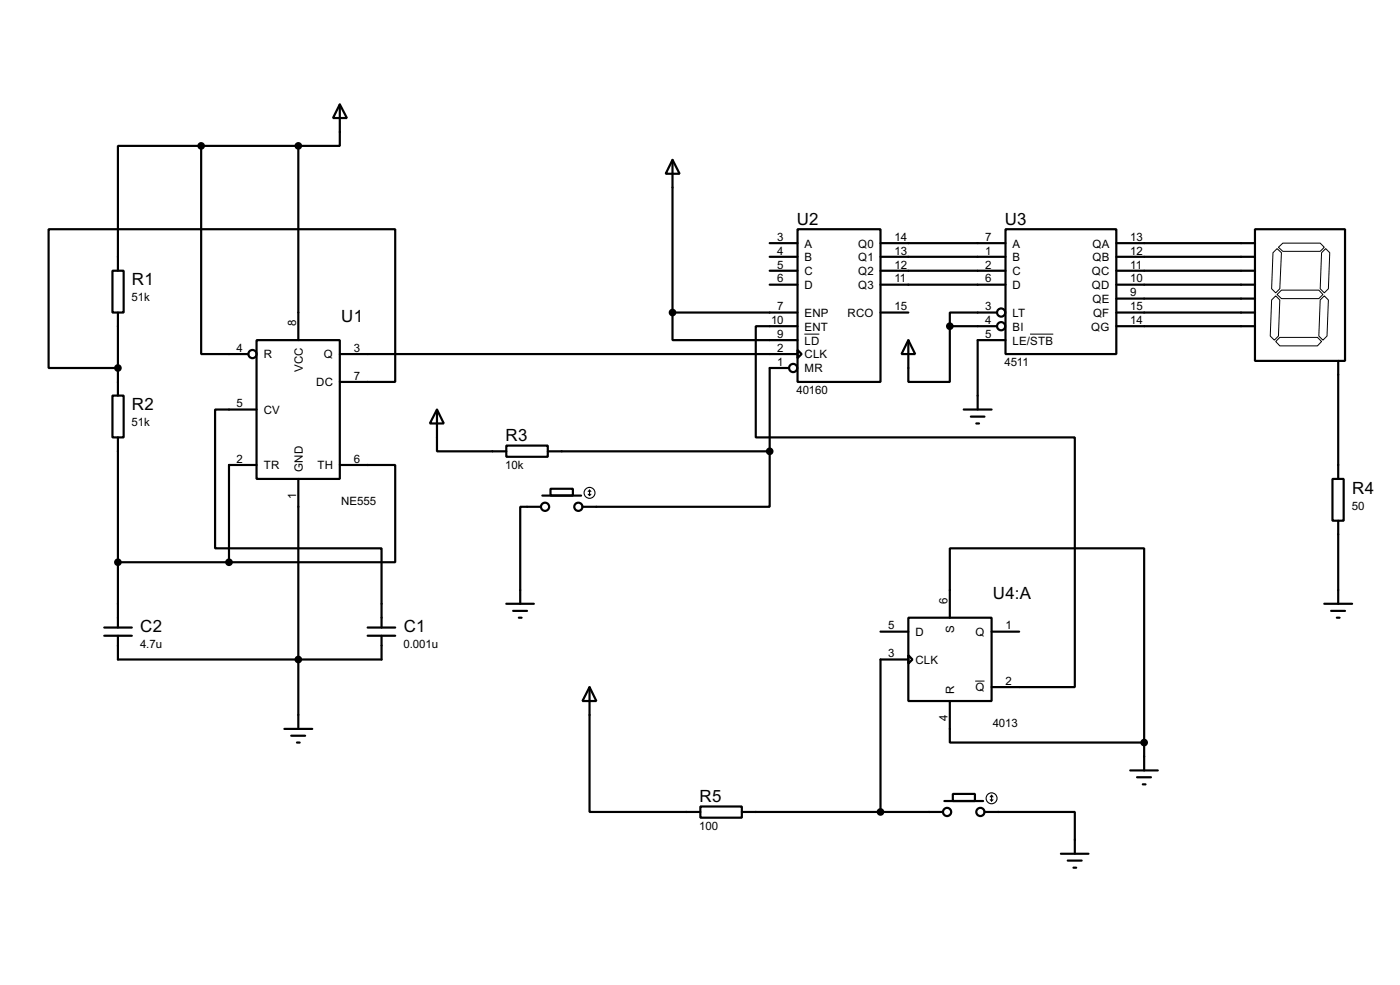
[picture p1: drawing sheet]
<svg xmlns="http://www.w3.org/2000/svg" width="256mm" height="180mm" viewBox="0 0 256 180" stroke-linecap="round" stroke-linejoin="round" font-family="sans-serif">
<g fill="none" stroke="#000" stroke-width=".4">
<path d="M62.3 19.1l1.3 2.5h-2.6zM62.3 19.1v7.6h-7.6M36.9 26.7h-15.3v22.9M36.9 26.7v38.1h8.6M36.9 26.7h17.8M54.7 26.7v35.6M123.2 29.3l1.3 2.5h-2.5zM123.2 29.3v27.9M20.6 49.6h2.1v7.6h-2.1zM21.6 57.2v15.2M123.2 57.2v5.1h22.9M123.2 57.2h22.9"/>
<path d="M141 44.5h5.1M141 47h5.1M141 49.6h5.1M141 52.1h5.1M146.1 42h15.2v27.9h-15.2zM146.1 59.7h-7.6v20.4h58.4v45.7h-15.2M161.3 57.2h5.1M161.3 44.5h22.9M161.3 47h22.9M161.3 49.6h22.9M161.3 52.1h22.9M174 59.7v10.2h-7.6v-7.6"/>
<path d="M174 59.7h8.7M182.7 57.2h-8.7v2.5M184.2 42h20.3v22.8h-20.3zM204.5 57.2h25.4M204.5 44.5h25.4M204.5 47h25.4M204.5 49.6h25.4M204.5 52.1h25.4M204.5 59.7h25.4M204.5 54.7h25.4M229.9 42h16.5v24.1h-16.5zM20.6 72.4h2.1v7.7h-2.1z"/>
<path d="M21.6 67.4h-12.7v-25.4h63.5v27.9h-10.1M47 62.3h15.3v25.4h-15.3zM47 75h-7.6v25.4h30.5v14.5M62.3 64.8h83.8M80.1 75l1.2 2.5h-2.5zM80.1 75v7.6h12.7M144.6 67.4h-3.6v15.2M146.1 64.1l.8 .7-.8 .8zM166.4 62.3l1.3 2.5h-2.5zM176.6 75h5.1M177.9 76.3h2.5M178.9 77.5h.5"/>
<path d="M184.2 62.3h-5.1v12.7M245.2 66.1v21.6M21.6 80.1v34.8M47 85.1h-5v17.8M54.7 87.7v45.7M62.3 85.1h10.1v17.8h-30.4M92.8 81.6h7.6v2h-7.6zM99.1 92.8h-3.8v17.7M99.4 90.7h7.1M100.4 82.6h40.6M100.9 89.5h4.1v1.2h-4.1zM141 82.6v10.2h-34.3"/>
<path d="M244.1 87.7h2.1v7.6h-2.1zM245.2 95.3v15.2M19.1 114.9h5.1M19.1 116.4h5.1M21.6 116.4v4.3h48.3v-4.3M21.6 102.9h20.4M67.4 114.9h5M67.4 116.4h5M92.8 110.5h5M94 111.8h2.6M95.1 113.1h.5M161.3 115.6h5.1"/>
<path d="M166.4 113.1h15.3v15.2h-15.3zM166.4 119.9l.8 .8-.8 .8zM174 113.1v-12.7h35.6v35.5M181.7 115.6h5M242.6 110.5h5.1M243.9 111.8h2.5M244.9 113.1h.5M52.1 133.4h5.1M53.4 134.7h2.5M54.4 135.9h.5M108 125.8l1.3 2.5h-2.6zM108 125.8v22.8h20.3"/>
<path d="M166.4 120.7h-5.1v27.9M174 128.3v7.6h35.6M209.6 135.9v5.1M128.3 147.6h7.6v2.1h-7.6zM135.9 148.6h36.9M173 146.6h7.1M174.6 145.3h4v1.3h-4zM180.4 148.6h16.5v7.7M194.4 156.3h5M195.6 157.5h2.6M196.7 158.8h.5M207.1 141h5"/>
<path d="M208.3 142.3h2.6M209.4 143.6h.5"/>
<circle cx="183.4" cy="57.2" r=".75"/>
<circle cx="183.4" cy="59.7" r=".75"/>
<circle cx="46.2" cy="64.8" r=".75"/>
<circle cx="145.3" cy="67.4" r=".75"/>
<circle cx="99.8" cy="92.8" r=".75"/>
<circle cx="105.9" cy="92.8" r=".75"/>
<circle cx="173.5" cy="148.6" r=".75"/>
<circle cx="179.6" cy="148.6" r=".75"/>
</g>
<g fill="#000" stroke="#000" stroke-width=".4">
<circle cx="36.8" cy="26.7" r=".5"/>
<circle cx="54.6" cy="26.7" r=".5"/>
<circle cx="123.2" cy="57.2" r=".5"/>
<circle cx="174" cy="59.7" r=".5"/>
<circle cx="21.6" cy="67.4" r=".5"/>
<circle cx="141" cy="82.6" r=".5"/>
<circle cx="21.6" cy="102.9" r=".5"/>
<circle cx="41.9" cy="102.9" r=".5"/>
<circle cx="54.6" cy="120.7" r=".5"/>
<circle cx="209.6" cy="135.9" r=".5"/>
<circle cx="161.3" cy="148.6" r=".5"/>
</g>
<path d="M233 54.9l.7-.7 .8 .7-.3 6.6-.7 .8-.8-.8zM233.2 46.3l.8-.8 .8 .8-.3 6.6-.8 .7-.7-.7zM234 53.9l.8-.8h6.8l.8 .8-.8 .8h-6.8zM234.2 45.3l.8-.8h6.9l.7 .8-.7 .7h-6.9zM241.9 54.9l.7-.7 .8 .7-.3 6.6-.7 .8-.8-.8zM242.1 46.3l.8-.8 .7 .8-.2 6.6-.8 .7-.7-.7zM147.4 61.2h2.7M188.7 61.2h4.3M233.7 62.5l.8-.7h6.9l.7 .7-.7 .8h-6.9zM178.7 124.7h1.7" fill="none" stroke="#000" stroke-width=".18"/>
<g fill="none" stroke="#000" stroke-width=".2">
<path d="M107.8 90.5l.2 .2M108 89.7v1M108 89.7l-.2 .3M108 89.7l.3 .3M108.3 90.5l-.3 .2M181.4 146.4l.3 .2M181.7 145.6v1M181.7 145.6l-.3 .3M181.7 145.6l.2 .3M181.9 146.4l-.2 .2"/>
<circle cx="108" cy="90.2" r="1"/>
<circle cx="181.6" cy="146.1" r="1"/>
</g>
<g font-size="3.5">
<text x="146" y="41.2">U2</text>
<text x="184.1" y="41.2">U3</text>
<text x="24.2" y="52.2">R1</text>
<text x="62.5" y="58.9">U1</text>
<text x="24.2" y="75.1">R2</text>
<text x="92.6" y="80.8">R3</text>
<text x="247.7" y="90.4">R4</text>
<text x="181.9" y="109.7">U4:A</text>
<text x="25.7" y="115.8">C2</text>
<text x="74" y="115.8">C1</text>
<text x="128.2" y="146.8">R5</text>
</g>
<g font-size="2.4">
<text x="142.4" y="44.1">3</text>
<text x="142.4" y="46.6">4</text>
<text x="147.4" y="45.3">A</text>
<text x="147.4" y="47.8">B</text>
<text x="157.2" y="45.3">Q0</text>
<text x="157.2" y="47.8">Q1</text>
<text x="163.9" y="44.1">14</text>
<text x="163.9" y="46.6">13</text>
<text x="180.5" y="44.1">7</text>
<text x="180.5" y="46.6">1</text>
<text x="185.5" y="45.3">A</text>
<text x="185.5" y="47.8">B</text>
<text x="200.1" y="45.3">QA</text>
<text x="200.1" y="47.8">QB</text>
<text x="207.1" y="44.1">13</text>
<text x="207.1" y="46.6">12</text>
<text x="142.4" y="49.2">5</text>
<text x="142.4" y="51.7">6</text>
<text x="147.4" y="50.4">C</text>
<text x="147.4" y="52.9">D</text>
<text x="157.2" y="50.4">Q2</text>
<text x="157.2" y="52.9">Q3</text>
<text x="163.9" y="49.2">12</text>
<text x="163.9" y="51.7">11</text>
<text x="180.5" y="49.2">2</text>
<text x="180.5" y="51.7">6</text>
<text x="185.5" y="50.4">C</text>
<text x="185.5" y="52.9">D</text>
<text x="200" y="50.4">QC</text>
<text x="200" y="52.9">QD</text>
<text x="207.1" y="49.2">11</text>
<text x="207.1" y="51.7">10</text>
<text x="24.1" y="55.2">51k</text>
<text x="54.2" y="59.7" transform="rotate(-90 54.2 59.7)">8</text>
<text x="141.3" y="59.3">10</text>
<text x="142.4" y="56.8">7</text>
<text x="147.4" y="58">ENP</text>
<text x="155.3" y="58">RCO</text>
<text x="163.9" y="56.8">15</text>
<text x="180.5" y="56.8">3</text>
<text x="180.5" y="59.3">4</text>
<text x="185.5" y="58">LT</text>
<text x="200.1" y="55.4">QE</text>
<text x="200.2" y="58">QF</text>
<text x="207.1" y="54.3">9</text>
<text x="207.1" y="56.8">15</text>
<text x="207.1" y="59.3">14</text>
<text x="43.4" y="64.4">4</text>
<text x="48.3" y="65.6">R</text>
<text x="59.3" y="65.6">Q</text>
<text x="64.8" y="64.4">3</text>
<text x="142.4" y="61.9">9</text>
<text x="142.4" y="64.4">2</text>
<text x="147.4" y="60.5">ENT</text>
<text x="147.4" y="63.1">LD</text>
<text x="147.4" y="65.6">CLK</text>
<text x="180.5" y="61.9">5</text>
<text x="185.5" y="60.5">BI</text>
<text x="185.5" y="63.1">LE/STB</text>
<text x="199.9" y="60.5">QG</text>
<text x="55.5" y="68.1" transform="rotate(-90 55.5 68.1)">VCC</text>
<text x="57.9" y="70.7">DC</text>
<text x="64.8" y="69.5">7</text>
<text x="142.4" y="67">1</text>
<text x="147.4" y="68.1">MR</text>
<text x="184" y="67">4511</text>
<text x="43.4" y="74.6">5</text>
<text x="48.3" y="75.8">CV</text>
<text x="145.9" y="72.1">40160</text>
<text x="24.1" y="78.1">51k</text>
<text x="43.4" y="84.7">2</text>
<text x="48.3" y="85.9">TR</text>
<text x="55.5" y="86.4" transform="rotate(-90 55.5 86.4)">GND</text>
<text x="58.1" y="85.9">TH</text>
<text x="64.8" y="84.7">6</text>
<text x="92.6" y="85.8">10k</text>
<text x="54.2" y="91.4" transform="rotate(-90 54.2 91.4)">1</text>
<text x="62.5" y="92.4">NE555</text>
<text x="247.7" y="93.3">50</text>
<text x="173.6" y="110.5" transform="rotate(-90 173.6 110.5)">6</text>
<text x="25.7" y="118.7">4.7u</text>
<text x="73.9" y="118.7">0.001u</text>
<text x="162.7" y="115.2">5</text>
<text x="167.7" y="116.4">D</text>
<text x="174.8" y="115.8" transform="rotate(-90 174.8 115.8)">S</text>
<text x="178.7" y="116.4">Q</text>
<text x="184.2" y="115.2">1</text>
<text x="162.7" y="120.3">3</text>
<text x="167.7" y="121.5">CLK</text>
<text x="184.2" y="125.4">2</text>
<text x="174.8" y="127" transform="rotate(-90 174.8 127)">R</text>
<text x="178.7" y="126.6">Q</text>
<text x="173.6" y="132" transform="rotate(-90 173.6 132)">4</text>
<text x="181.9" y="133.1">4013</text>
<text x="128.1" y="151.9">100</text>
</g>
</svg>
